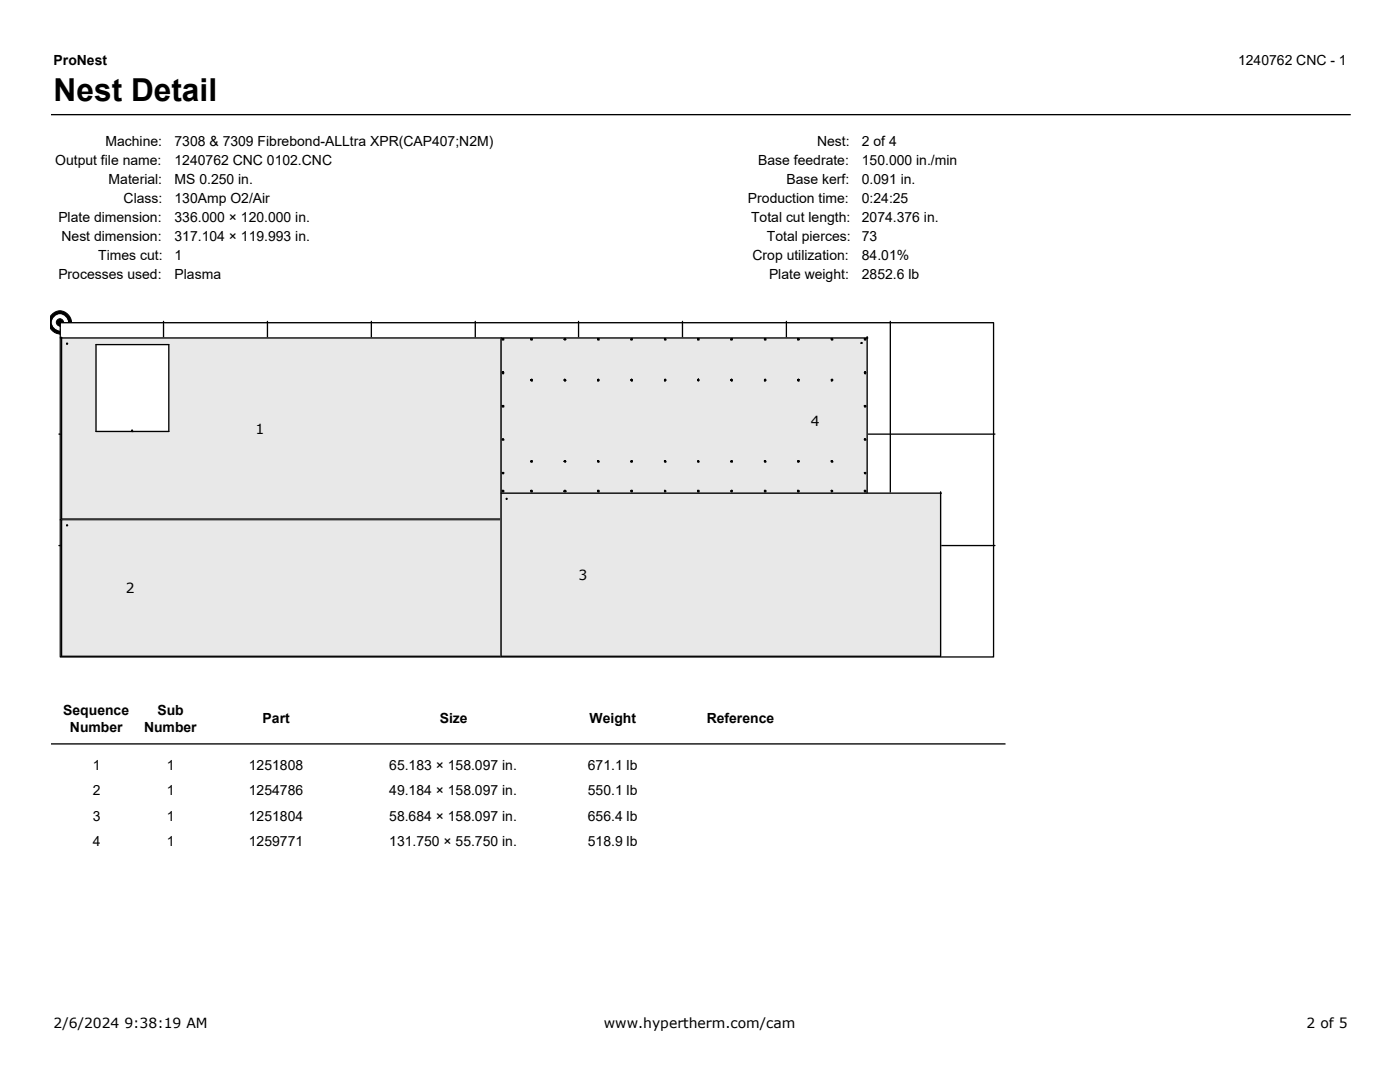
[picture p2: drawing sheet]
<svg xmlns="http://www.w3.org/2000/svg" width="279mm" height="216mm" viewBox="0 0 279 216" stroke-linecap="round" stroke-linejoin="round" font-family="sans-serif">
<path d="M10.2 22.9h259.4" fill="none" stroke="#000" stroke-width=".26"/>
<g fill="#000" stroke="#000" stroke-width=".2">
<path d="M10.4 62.7a2.28 2.28 0 0 1 3.2 0 2.28 2.28 0 0 1 0 3.2 2.28 2.28 0 0 1-3.2 0l-.3-.5v-2.2z" fill-rule="evenodd"/>
<circle cx="12" cy="64.3" r=".72"/>
</g>
<circle cx="12" cy="64.3" r="1.5" fill="#fff" stroke="#fff" stroke-width=".2"/>
<path d="M12 64.4h186.3v66.7h-186.3z" fill-rule="evenodd" fill="#fff" stroke="#000" stroke-width=".26"/>
<g fill="none" stroke="#000" stroke-width=".26">
<path d="M12 67.4h161.2M12.3 67.3v63.7h175.4v-32.9M13.3 68.5v.1M13.3 68.5l.2 .1zM13.3 68.6h.1M19.2 68.8h14.5v17.3h-14.5zM32.6 64.1v3.2M53.4 64.1v3.2M74.1 64.1v3.2M94.9 64.1v3.2M100 67.4v63.6M100.3 74.3l.1 .1"/>
<path d="M100.3 74.3l.1-.1 .1 .1-.1 .3zM100.3 74.3h.1M100.3 67.6l.1 .1M100.3 67.6h.2v.2h-.2zM100.3 67.6v.1M106 75.8l.1 .1M106 75.8h.1M106 67.6l.1 .1M106 67.6h.2v.2h-.2zM106 67.6v.1M106.1 75.6l.1 .4-.2-.1zM112.6 75.8h.1"/>
<path d="M112.7 75.8l.1 .1M112.7 75.6l.3 .3-.2 .1-.2-.1zM112.7 67.6l.1 .1M112.7 67.6l.3 .1-.2 .1-.2-.1zM112.7 67.6l-.1 .1M115.5 64.1v3.2M119.3 75.8l.1 .1M119.3 75.8h.1M119.3 67.6l.1 .1M119.3 67.6h.3v.2h-.3zM119.3 67.6v.1M119.4 75.6l.2 .3-.3 .1z"/>
<path d="M125.9 75.8h.1M126 75.8h.2l-.2 .1M126 75.6l.2 .4-.3-.1zM126 67.6l.2 .1h-.2M126 67.6h.2v.2h-.3zM126 67.6l-.1 .1M132.6 75.8l.2 .1M132.6 75.8h.1M132.6 67.6l.2 .1M132.6 67.6l.3 .2h-.3zM132.6 67.6v.1M132.8 75.6l.1 .3-.3 .1z"/>
<path d="M136.2 64.1v3.2M139.2 75.8l.2 .1M139.2 75.8h.1M139.2 67.6l.2 .1M139.2 67.6h.3v.2h-.3zM139.2 67.6v.1M139.4 75.6l.1 .2-.1 .2-.2-.1zM145.8 75.8h.2M146 75.8l.1 .1M146 75.6l.1 .4-.3-.1zM146 67.6l.1 .1M146 67.6h.1v.2h-.3z"/>
<path d="M146 67.6l-.2 .1M152.6 75.8l.1 .1M152.6 75.8h.1M152.6 67.6l.1 .1M152.6 67.6h.2v.2h-.2zM152.6 67.6v.1M152.7 75.6l.1 .3-.2 .1zM156.9 64.1v3.2M159.2 75.8h.3l-.2 .1M159.2 75.8h.1M159.2 67.6l.3 .1h-.2M159.2 67.6h.3v.2h-.3z"/>
<path d="M159.2 67.6v.1M159.3 75.6l.2 .4-.3-.1zM165.9 75.8l.2 .1M165.9 75.8h.1M165.9 67.6l.2 .1M165.9 67.6l.3 .2h-.3zM165.9 67.6v.1M166.1 75.6l.1 .3-.3 .1zM171.9 68.5v-.1l.1 .1M171.9 68.5h.1M172 68.4l-.1 .1zM172.5 74.3l.2 .1"/>
<path d="M172.5 74.3h.1M172.5 67.6l.2 .1M172.5 67.6h.3v.2h-.3zM172.5 67.6v.1M172.7 74.2l.1 .1-.1 .3-.2-.2zM173.1 67.2v31.2M177.7 64.1v34.2M11.8 86.6h.4M26.4 85.8h-.1v.3h.1M26.4 86.1h.1M100 98.4h87.9M100.3 97.9l.1 .1"/>
<path d="M100.3 97.9h.2v.2h-.2zM100.3 97.9v.1M100.3 94.3l.1 .1M100.3 94.3h.2l-.1 .3zM100.3 94.3h.1M100.3 87.7l.1-.1v.1M100.3 87.7h.1M100.3 80.9l.1 .2M100.3 80.9h.2v.3h-.2zM100.3 80.9v.2M100.4 87.6l.1 .2h-.2zM101.1 99.5v.1"/>
<path d="M101.1 99.5l.1 .1zM101.1 99.6h.1M106 92.1l.1-.2v.3M106 92.1h.1M106 97.9l.1 .1M106 97.9h.2v.2h-.2zM106 97.9v.1M106.1 91.9h.1v.3h-.2zM112.6 92.1h.1M112.7 97.9l.1 .1M112.7 97.9l.3 .1-.2 .1-.2-.1zM112.7 97.9l-.1 .1"/>
<path d="M112.7 92.1v-.2l.1 .3M112.7 91.9l.3 .2-.2 .1-.2-.1zM119.3 92.1l.1-.2v.3M119.3 91.9l.3 .3h-.3zM119.3 92.1h.1M119.3 97.9l.1 .1M119.3 97.9h.3v.2h-.3zM119.3 97.9v.1M125.9 98l.3-.1v.2zM125.9 92.1h.1M126 97.9h.2l-.2 .1M126 97.9l-.1 .1"/>
<path d="M126 92.1v-.2l.2 .2-.2 .1M126 91.9h.2v.3h-.3zM132.6 92.1l.2-.2v.3M132.6 91.9l.3 .3h-.3zM132.6 92.1h.1M132.6 97.9l.2 .1M132.6 97.9l.3 .1-.1 .1h-.2zM132.6 97.9v.1M139.2 97.9l.2 .1M139.2 97.9h.3v.2h-.3zM139.2 97.9v.1M139.2 92.1l.2-.2v.3"/>
<path d="M139.2 92.1h.1M139.4 91.9l.1 .3h-.3zM145.8 92.1h.2M146 92.1v-.2l.1 .3M146 91.9h.1v.3h-.3zM146 97.9l.1 .1M146 97.9h.1v.2l-.3-.1zM146 97.9l-.2 .1M152.6 97.9l.1 .1M152.6 97.9h.2v.2h-.2zM152.6 97.9v.1M152.6 92.1l.1-.2v.3"/>
<path d="M152.6 91.9l.2 .3h-.2zM152.6 92.1h.1M159.2 92.1l.1-.2 .2 .2-.2 .1M159.2 92.1h.1M159.2 97.9l.3 .1h-.2M159.2 97.9h.3v.2h-.3zM159.2 97.9v.1M159.3 91.9h.2v.3h-.3zM165.9 97.9l.2 .1M165.9 97.9l.3 .1-.1 .1h-.2zM165.9 97.9v.1M165.9 92.1l.2-.2v.3"/>
<path d="M165.9 91.9l.3 .3h-.3zM165.9 92.1h.1M172.5 87.7v-.1l.2 .1M172.5 87.7h.1M172.5 94.3l.2 .1M172.5 94.3h.3l-.1 .3zM172.5 94.3h.1M172.5 97.9l.2 .1M172.5 97.9h.3v.2h-.3zM172.5 97.9v.1M172.5 80.9l.2 .2M172.5 80.9h.3v.3h-.3z"/>
<path d="M172.5 80.9v.2M172.7 87.6l.1 .2h-.3zM173.2 86.6h25.4M11.8 108.9h.4M12 103.7h88M12.3 103.6h87.7M13.3 104.8v.1M13.3 104.8l.2 .1zM13.3 104.9h.1M187.7 108.9h10.9M10.2 148.4h190.5"/>
</g>
<g fill="#e8e8e8" stroke="#e8e8e8" stroke-width=".26">
<path d="M13.3 104.8l.2 .1zM12.3 103.7h87.7v27.3h-87.7z" fill-rule="evenodd"/>
<path d="M13.3 68.5l.2 .1zM19.2 68.8v17.3h14.5v-17.3zM12.3 67.4h87.7v36.2h-87.7z" fill-rule="evenodd"/>
<path d="M101.1 99.5l.1 .1zM100 98.4h87.7v32.6h-87.7z" fill-rule="evenodd"/>
<path d="M172.7 87.6l-.2 .2h.3zM172.5 94.3l.2 .3 .1-.3zM172.5 97.9v.2h.3v-.2zM165.9 97.9v.2h.2l.1-.1zM165.9 91.9v.3h.3zM159.3 91.9l-.1 .3h.3v-.3zM159.2 97.9v.2h.3v-.2zM152.6 97.9v.2h.2v-.2zM152.6 91.9v.3h.2zM146 91.9l-.2 .3h.3v-.3zM146 97.9l-.2 .1 .3 .1v-.2zM139.2 97.9v.2h.3v-.2zM139.4 91.9l-.2 .3h.3zM132.6 91.9v.3h.3zM132.6 97.9v.2h.2l.1-.1zM126 97.9l-.1 .1 .3 .1v-.2zM126 91.9l-.1 .3h.3v-.3zM119.3 91.9v.3h.3zM119.3 97.9v.2h.3v-.2zM112.7 97.9l-.1 .1 .2 .1 .2-.1zM112.7 91.9l-.1 .2 .2 .1 .2-.1zM106.1 91.9l-.1 .3h.2v-.3zM106 97.9v.2h.2v-.2zM100.3 97.9v.2h.2v-.2zM100.3 94.3l.1 .3 .1-.3zM100.3 87.7v.1h.2l-.1-.2zM100.3 80.9v.3h.2v-.3zM100.3 74.3l.1 .3 .1-.3-.1-.1zM106.1 75.6l-.1 .3 .2 .1zM112.7 75.6l-.1 .3 .2 .1 .2-.1zM119.4 75.6l-.1 .4 .3-.1zM126 75.6l-.1 .3 .3 .1zM132.8 75.6l-.2 .4 .3-.1zM139.4 75.6l-.2 .2 .2 .2 .1-.1zM146 75.6l-.2 .3 .3 .1zM152.7 75.6l-.1 .4 .2-.1zM159.3 75.6l-.1 .3 .3 .1zM166.1 75.6l-.2 .4 .3-.1zM172.5 80.9v.3h.3v-.3zM172.7 74.2l-.2 .1 .2 .3 .1-.2zM172 68.4l-.1 .1zM172.5 67.6v.2h.3v-.2zM165.9 67.6v.2h.3zM159.2 67.6v.2h.3v-.2zM152.6 67.6v.2h.2v-.2zM146 67.6l-.2 .2h.3v-.2zM139.2 67.6v.2h.3v-.2zM132.6 67.6v.2h.3zM126 67.6l-.1 .2h.3v-.2zM119.3 67.6v.2h.3v-.2zM112.7 67.6l-.1 .1 .2 .1 .2-.1zM106 67.6v.2h.2v-.2zM100.3 67.6v.2h.2v-.2zM100 67.4h73.1v31h-73.1z" fill-rule="evenodd"/>
</g>
<text font-size="6.3" x="10.7" y="20.1">Nest Detail</text>
<g font-size="2.8">
<text x="10.7" y="13.1">ProNest</text>
<text x="247.1" y="13.1">1240762 CNC - 1</text>
<text x="21.1" y="29">Machine:</text>
<text x="34.8" y="29">7308 &amp; 7309 Fibrebond-ALLtra XPR(CAP407;N2M)</text>
<text x="163.1" y="29">Nest:</text>
<text x="172" y="29">2 of 4</text>
<text x="11" y="32.8">Output file name:</text>
<text x="34.8" y="32.9">1240762 CNC 0102.CNC</text>
<text x="151.3" y="32.9">Base feedrate:</text>
<text x="172" y="32.9">150.000 in./min</text>
<text x="21.7" y="36.7">Material:</text>
<text x="24.7" y="40.5">Class:</text>
<text x="34.8" y="36.7">MS 0.250 in.</text>
<text x="34.8" y="40.5">130Amp O2/Air</text>
<text x="149.3" y="40.5">Production time:</text>
<text x="157" y="36.7">Base kerf:</text>
<text x="172" y="36.7">0.091 in.</text>
<text x="172" y="40.5">0:24:25</text>
<text x="11.6" y="44.3">Plate dimension:</text>
<text x="34.8" y="44.3">336.000 × 120.000 in.</text>
<text x="149.9" y="44.3">Total cut length:</text>
<text x="172" y="44.3">2074.376 in.</text>
<text x="12.3" y="48.1">Nest dimension:</text>
<text x="19.6" y="51.8">Times cut:</text>
<text x="34.8" y="48.1">317.104 × 119.993 in.</text>
<text x="34.8" y="51.9">1</text>
<text x="150.2" y="51.9">Crop utilization:</text>
<text x="153" y="48.1">Total pierces:</text>
<text x="172" y="48.1">73</text>
<text x="172" y="51.9">84.01%</text>
<text x="11.6" y="55.7">Processes used:</text>
<text x="34.8" y="55.7">Plasma</text>
<text x="153.5" y="55.7">Plate weight:</text>
<text x="172" y="55.7">2852.6 lb</text>
<text x="51" y="86.5">1</text>
<text x="161.8" y="84.9">4</text>
<text x="25.1" y="118.3">2</text>
<text x="115.5" y="115.6">3</text>
<text x="12.6" y="142.6">Sequence</text>
<text x="31.4" y="142.6">Sub</text>
<text x="14" y="146">Number</text>
<text x="28.7" y="146">Number</text>
<text x="52.4" y="144.3">Part</text>
<text x="87.8" y="144.3">Size</text>
<text x="117.7" y="144.3">Weight</text>
<text x="141" y="144.3">Reference</text>
<text x="18.5" y="153.6">1</text>
<text x="33.3" y="153.6">1</text>
<text x="49.7" y="153.6">1251808</text>
<text x="77.7" y="153.6">65.183 × 158.097 in.</text>
<text x="117.3" y="153.6">671.1 lb</text>
<text x="18.5" y="158.7">2</text>
<text x="33.3" y="158.7">1</text>
<text x="49.7" y="158.7">1254786</text>
<text x="77.7" y="158.7">49.184 × 158.097 in.</text>
<text x="117.3" y="158.7">550.1 lb</text>
<text x="18.5" y="163.8">3</text>
<text x="33.3" y="163.8">1</text>
<text x="49.7" y="163.8">1251804</text>
<text x="77.7" y="163.8">58.684 × 158.097 in.</text>
<text x="117.3" y="163.8">656.4 lb</text>
<text x="18.5" y="168.8">4</text>
<text x="33.3" y="168.8">1</text>
<text x="49.7" y="168.8">1259771</text>
<text x="77.7" y="168.8">131.750 × 55.750 in.</text>
<text x="117.3" y="168.8">518.9 lb</text>
<text x="10.7" y="205.2">2/6/2024 9:38:19 AM</text>
<text x="120.5" y="205.2">www.hypertherm.com/cam</text>
<text x="260.8" y="205.2">2 of 5</text>
</g>
</svg>
